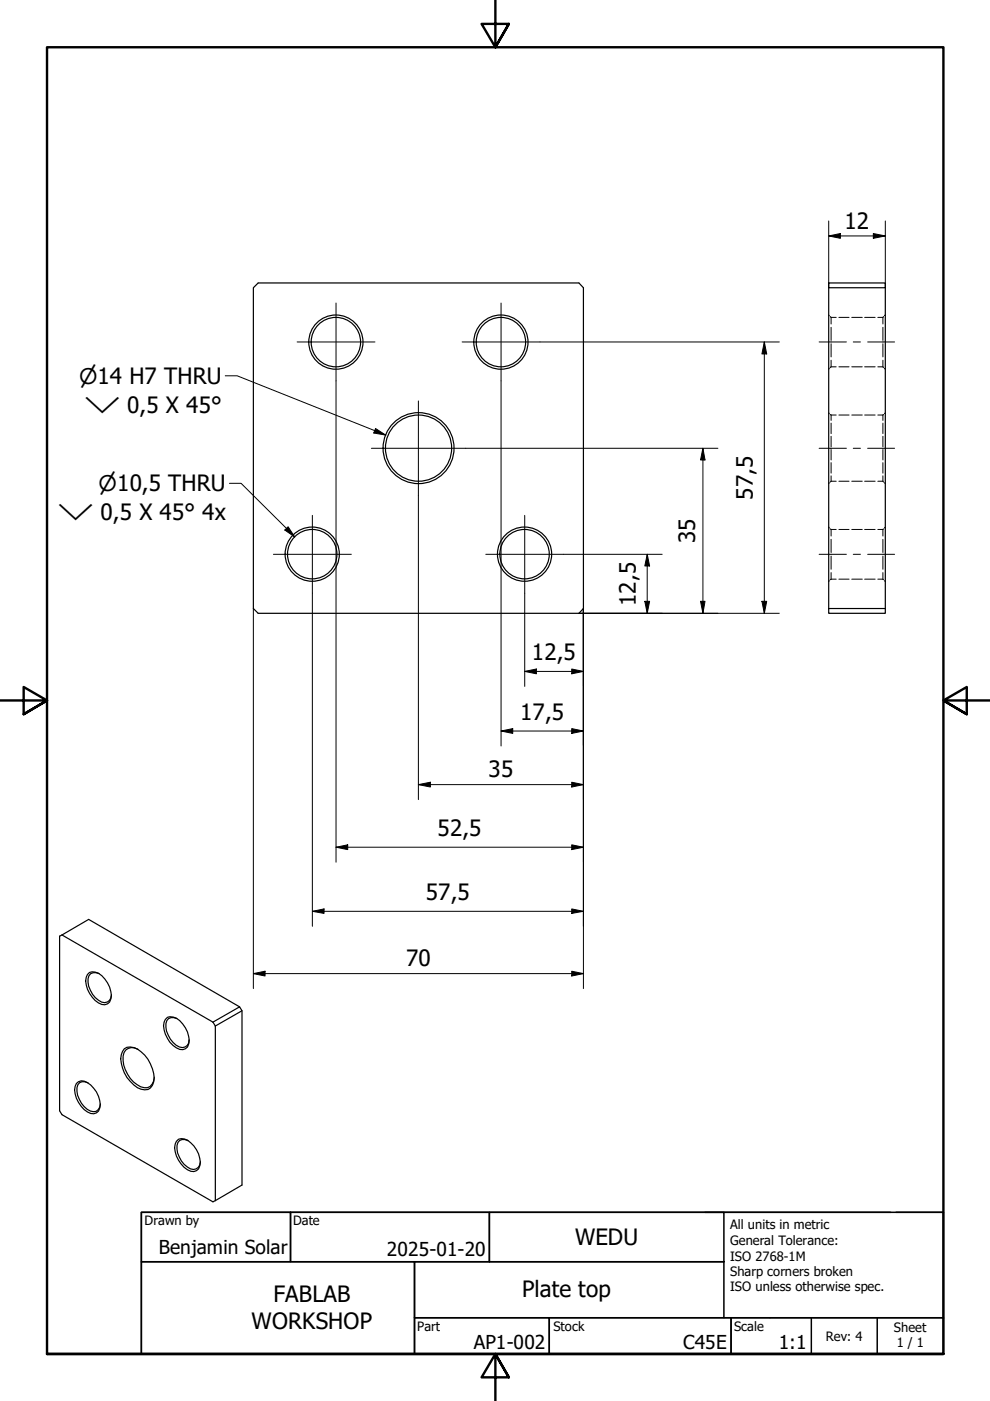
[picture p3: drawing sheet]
<svg xmlns="http://www.w3.org/2000/svg" width="210mm" height="297mm" viewBox="0 0 210 297" stroke-linecap="round" stroke-linejoin="round" font-family="sans-serif">
<!-- layer: Visible (ISO) -->
<g fill="none" stroke="#000" stroke-width=".25">
<path d="M175.7 60h12v1h-12zM53.7 61l1-1h68l1 1v68l-1 1h-68l-1-1zM175.7 61v68M187.7 61v68M175.7 129h12v1h-12zM13.1 198.2l-.5 .3v37l.5 .8 32 18.5 .6-.2M13.1 198.2l5.7-3.3 32 18.6M13.1 198.2l32 18.5M18.5 206.6a1.74 1.74 0 0 1 2.4-.2 5.8 5.8 0 0 1 2.6 5.4 1.56 1.56 0 0 1-2.6 .8 5.8 5.8 0 0 1-2.6-5.4zM21 206.4a1.56 1.56 0 0 0-1.8 .1 1.56 1.56 0 0 0-.5 1.8 4.9 4.9 0 0 0 3.5 4.3 1.53 1.53 0 0 0 1.4-1.7M35.1 216.1a1.71 1.71 0 0 1 2.3-.2 5.8 5.8 0 0 1 2.6 5.4 1.56 1.56 0 0 1-2.6 .9 5.8 5.8 0 0 1-2.6-5.5zM37.5 215.9a1.56 1.56 0 0 0-1.8 .1 1.56 1.56 0 0 0-.5 1.8 4.9 4.9 0 0 0 3.5 4.3 1.44 1.44 0 0 0 1.4-1.6"/>
<path d="M45.1 216.7l5.7-3.2 .5 .8-5.6 3.2M45.1 216.7l.6 .8M45.7 217.5v37.1M51.3 214.3v37l-5.6 3.3M16.2 229.7a1.66 1.66 0 0 1 2.3-.2 5.6 5.6 0 0 1 2.6 5.4 1.56 1.56 0 0 1-2.6 .9 5.8 5.8 0 0 1-2.6-5.5zM18.7 229.6a1.53 1.53 0 0 0-1.9 0 1.53 1.53 0 0 0-.5 1.8 4.9 4.9 0 0 0 3.5 4.3 1.53 1.53 0 0 0 1.5-1.7M26.4 222.4a2.77 2.77 0 0 1 3.5 .6 7.5 7.5 0 0 1 2.7 6.4 1.9 1.9 0 0 1-2.7 1.5 7.1 7.1 0 0 1-4.2-7.3zM29.3 222.5a2.07 2.07 0 0 0-2.5 0 2.07 2.07 0 0 0-.7 2.3 6.4 6.4 0 0 0 4.5 5.8 1.89 1.89 0 0 0 2.1-2.2M37.8 241.5a2.45 2.45 0 0 1 2.6 .8 5.3 5.3 0 0 1 2 4.9 1.56 1.56 0 0 1-2.6 .8 5.8 5.8 0 0 1-2.7-5.4l.3-.6zM39.9 241.9a1.53 1.53 0 0 0-1.9-.1 1.53 1.53 0 0 0-.5 1.8 4.9 4.9 0 0 0 3.5 4.4 1.53 1.53 0 0 0 1.5-1.7"/>
<circle cx="71.2" cy="72.5" r="5.2"/>
<circle cx="71.2" cy="72.5" r="5.7"/>
<circle cx="106.2" cy="72.5" r="5.2"/>
<circle cx="106.2" cy="72.5" r="5.7"/>
<circle cx="88.7" cy="95" r="7"/>
<circle cx="88.7" cy="95" r="7.5"/>
<circle cx="66.2" cy="117.5" r="5.2"/>
<circle cx="66.2" cy="117.5" r="5.7"/>
<circle cx="111.2" cy="117.5" r="5.2"/>
<circle cx="111.2" cy="117.5" r="5.7"/>
</g>
<!-- layer: Hidden (ISO) -->
<g fill="none" stroke="#000" stroke-width=".21">
<path d="M175.7 66.8l.1 .1M175.8 78.1l-.1 .2M176 67.1l.2 .2M176.2 67.3v1.4M176.2 69.4v2.8M176.2 72.9v2.8M176.2 76.4v1.4M176.2 77.8l-.2 .2M176.2 67.3h1.1M176.2 77.8h1.1M177.9 67.3h2.1M177.9 77.8h2.1"/>
<path d="M180.6 67.3h2.2M180.6 77.8h2.2M183.3 67.3h2.2M183.3 77.8h2.2M186.1 67.3h1.1M186.1 77.8h1.1M187.2 67.3v1.4M187.2 69.4v2.8M187.2 72.9v2.8M187.2 76.4v1.4M187.2 77.8l.1 .2M187.3 67.1l-.1 .2"/>
<path d="M187.5 78.1l.2 .2M187.7 66.8l-.2 .1M175.7 87.6l.1 .1M176 87.9l.2 .1M176.2 88h1.1M176.2 88v1.1M176.2 89.7v2.2M176.2 92.5v2.2M176.2 95.3v2.2M176.2 98.1v2.2M177.9 88h2.1M180.6 88h2.2"/>
<path d="M183.3 88h2.2M186.1 88h1.1M187.2 88v1.1M187.2 89.7v2.2M187.2 92.5v2.2M187.2 95.3v2.2M187.2 98.1v2.2M187.3 87.9l-.1 .1M187.7 87.6l-.2 .1M175.7 111.7l.1 .2M175.8 102.3l-.1 .2M176 112.1l.2 .2"/>
<path d="M176.2 102h1.1M176.2 100.9v1.1M176.2 112.3v1.4M176.2 114.3v2.8M176.2 117.9v2.8M176.2 102l-.2 .2M176.2 112.3h1.1M177.9 102h2.1M177.9 112.3h2.1M180.6 102h2.2M180.6 112.3h2.2M183.3 102h2.2"/>
<path d="M183.3 112.3h2.2M186.1 102h1.1M186.1 112.3h1.1M187.2 100.9v1.1M187.2 112.3v1.4M187.2 114.3v2.8M187.2 117.9v2.8M187.2 102l.1 .2M187.3 112.1l-.1 .2M187.5 102.3l.2 .2M187.7 111.7l-.2 .2M175.8 123.1l-.1 .2"/>
<path d="M176.2 121.4v1.4M176.2 122.8l-.2 .1M176.2 122.8h1.1M177.9 122.8h2.1M180.6 122.8h2.2M183.3 122.8h2.2M186.1 122.8h1.1M187.2 121.4v1.4M187.2 122.8l.1 .1M187.5 123.1l.2 .2"/>
</g>
<!-- layer: Border (ISO) -->
<path d="M105 0v10l-2.9-4.9h5.8l-2.9 4.9 2.9-4.9M0 148.5h10l-5-2.8v5.7l5-2.9-5 2.9M210 148.5h-10l5-2.8v5.7l-5-2.9 5 2.9M10 287.1v-277.1h190v277.1h-190h190M107.9 292l-2.9-4.9 2.9 4.9h-5.8l2.9-4.9v9.9" fill="none" stroke="#000" stroke-width=".51"/>
<!-- layer: Title (ISO) -->
<g fill="none" stroke="#000" stroke-width=".32">
<path d="M30 257h31.6v10.5h-31.6zM61.6 257h42.2v10.5h-42.2zM103.8 257h49.7v10.5h-49.7zM149.5 257h39.3M190 257h10v22.4h-112.1v-11.9h65.6M200 257h-170v30.1h170M30 267.5h57.9v19.6h-57.9zM87.9 279.4h28.6v7.7h-28.6zM116.5 279.4h38.5v7.7h-38.5zM153.5 267.5v11.9M155 279.4h45v7.7h-45zM172 279.4v7.7"/>
<path d="M186 279.4v7.7"/>
</g>
<!-- layer: Center Mark (ISO) -->
<path d="M63 72.5h16.5M71.2 64.2v16.6M98 72.5h16.5M106.2 64.2v16.6M78.7 95h20M88.7 85v20M58 117.5h16.5M66.2 109.3v16.5M103 117.5h16.4M111.3 109.3v16.5" fill="none" stroke="#000" stroke-width=".21"/>
<!-- layer: Centerline (ISO) -->
<path d="M173.7 72.5h5.8M180.9 72.5h1.5M184 72.5h5.7M173.7 95h5.8M180.9 95h1.5M184 95h5.7M173.7 117.5h5.8M180.9 117.5h1.5M184 117.5h5.7" fill="none" stroke="#000" stroke-width=".21"/>
<!-- layer: Dimension (ISO) -->
<g fill="none" stroke="#000" stroke-width=".21">
<path d="M175.7 50l2.5-.5v1zM175.7 50h12M175.7 46.8v14.2M185.2 49.5l2.5 .5-2.5 .5zM187.7 46.8v14.2M114.5 72.5h50.7M162.1 72.5l.5 2.5h-1.1zM162.1 72.5v57.5M71.2 80.8v36.6M98.7 95h53.5M106.2 80.8v36.6M149 95l.5 2.5h-1z"/>
<path d="M149 95v35M71.2 117.7v65.1M88.7 105v64.5M106.2 117.7v40.5M119.4 117.5h21M137.2 117.5l.5 2.5h-1zM137.2 117.5v12.5M53.7 129v80.6M66.2 125.8v70.6M111.3 125.8v19.7M122.7 130h42.5M123.7 129v80.6"/>
<path d="M136.7 127.5h1l-.5 2.5zM148.5 127.5h1l-.5 2.5zM161.5 127.5h1.1l-.5 2.5zM106.2 155l2.5-.5v1zM106.2 155h17.5M111.3 142.4l2.4-.6v1.1zM111.3 142.4h12.4M121.2 141.8l2.5 .6-2.5 .5zM121.2 154.5l2.5 .5-2.5 .5zM71.2 179.6l2.5-.5v1zM71.2 179.6h52.5M88.7 166.4l2.5-.6v1.1z"/>
<path d="M88.7 166.4h35M121.2 165.8l2.5 .6-2.5 .5zM121.2 179.1l2.5 .5-2.5 .5zM66.2 193.2l2.5-.5v1zM66.2 193.2h57.5M121.2 192.7l2.5 .5-2.5 .5zM53.7 206.4l2.5-.5v1zM53.7 206.4h70M121.2 205.9l2.5 .5-2.5 .5z"/>
</g>
<g fill="#000">
<path d="M175.7 50l2.5-.5v1zM185.2 49.5l2.5 .5-2.5 .5zM162.1 72.5l.5 2.5h-1.1zM149 95l.5 2.5h-1zM136.7 127.5h1l-.5 2.5zM137.2 117.5l.5 2.5h-1zM148.5 127.5h1l-.5 2.5zM161.5 127.5h1.1l-.5 2.5zM106.2 155l2.5-.5v1zM111.3 142.4l2.4-.6v1.1zM121.2 141.8l2.5 .6-2.5 .5zM121.2 154.5l2.5 .5-2.5 .5z"/>
<path d="M71.2 179.6l2.5-.5v1zM88.7 166.4l2.5-.6v1.1zM121.2 165.8l2.5 .6-2.5 .5zM66.2 193.2l2.5-.5v1zM121.2 192.7l2.5 .5-2.5 .5zM121.2 179.1l2.5 .5-2.5 .5zM53.7 206.4l2.5-.5v1zM121.2 205.9l2.5 .5-2.5 .5z"/>
</g>
<!-- layer: Symbol (ISO) -->
<path d="M47.8 79.7h2.5l31.5 12.6M79.6 90.9l2.2 1.4-2.6-.5zM48.6 102.5h2.5l11.4 11.3M60.4 112.4l.7-.7 1.4 2.1z" fill="none" stroke="#000" stroke-width=".21"/>
<path d="M79.6 90.9l2.2 1.4-2.6-.5zM60.4 112.4l.7-.7 1.4 2.1z" fill="#000"/>
<g font-size="4.8">
<text x="179.1" y="48.5">12</text>
<text x="159.6" y="106" transform="rotate(-90 159.6 106)">57,5</text>
<text x="147.4" y="115.2" transform="rotate(-90 147.4 115.2)">35</text>
<text x="134.8" y="128.4" transform="rotate(-90 134.8 128.4)">12,5</text>
<text x="112.8" y="140">12,5</text>
<text x="110.3" y="152.6">17,5</text>
<text x="103.6" y="164.8">35</text>
<text x="92.8" y="177.2">52,5</text>
<text x="90.3" y="190.8">57,5</text>
<text x="86.1" y="204.8">70</text>
<text x="121.9" y="264">WEDU</text>
<text x="110.7" y="274.9">Plate top</text>
<text x="53.3" y="281.9">WORKSHOP</text>
<text x="58" y="276.1">FABLAB</text>
</g>
<g font-size="4.6">
<text x="16.8" y="81.4">⌀14 H7 THRU</text>
<text x="17.9" y="87.6">⌵ 0,5 X 45°</text>
<text x="20.9" y="104.2">⌀10,5 THRU</text>
<text x="12.3" y="110.3">⌵ 0,5 X 45° 4x</text>
</g>
<g font-size="4.1">
<text x="33.7" y="265.9">Benjamin Solar</text>
<text x="82" y="266.4">2025-01-20</text>
<text x="100.5" y="286.1">AP1-002</text>
<text x="144.8" y="285.9">C45E</text>
<text x="165.1" y="286.1">1:1</text>
</g>
<g font-size="2.7">
<text x="30.7" y="259.8">Drawn by</text>
<text x="62.2" y="259.6">Date</text>
<text x="154.8" y="260.7">All units in metric</text>
<text x="154.8" y="264">General Tolerance:</text>
<text x="154.8" y="267.3">ISO 2768-1M</text>
<text x="154.8" y="270.6">Sharp corners broken</text>
<text x="154.8" y="273.8">ISO unless otherwise spec.</text>
<text x="88.5" y="282.2">Part</text>
<text x="117.3" y="282.2">Stock</text>
<text x="155.6" y="282.2">Scale</text>
<text x="175.1" y="284.2">Rev: 4</text>
<text x="189.5" y="282.4">Sheet</text>
<text x="190.1" y="285.7">1 / 1</text>
</g>
</svg>
